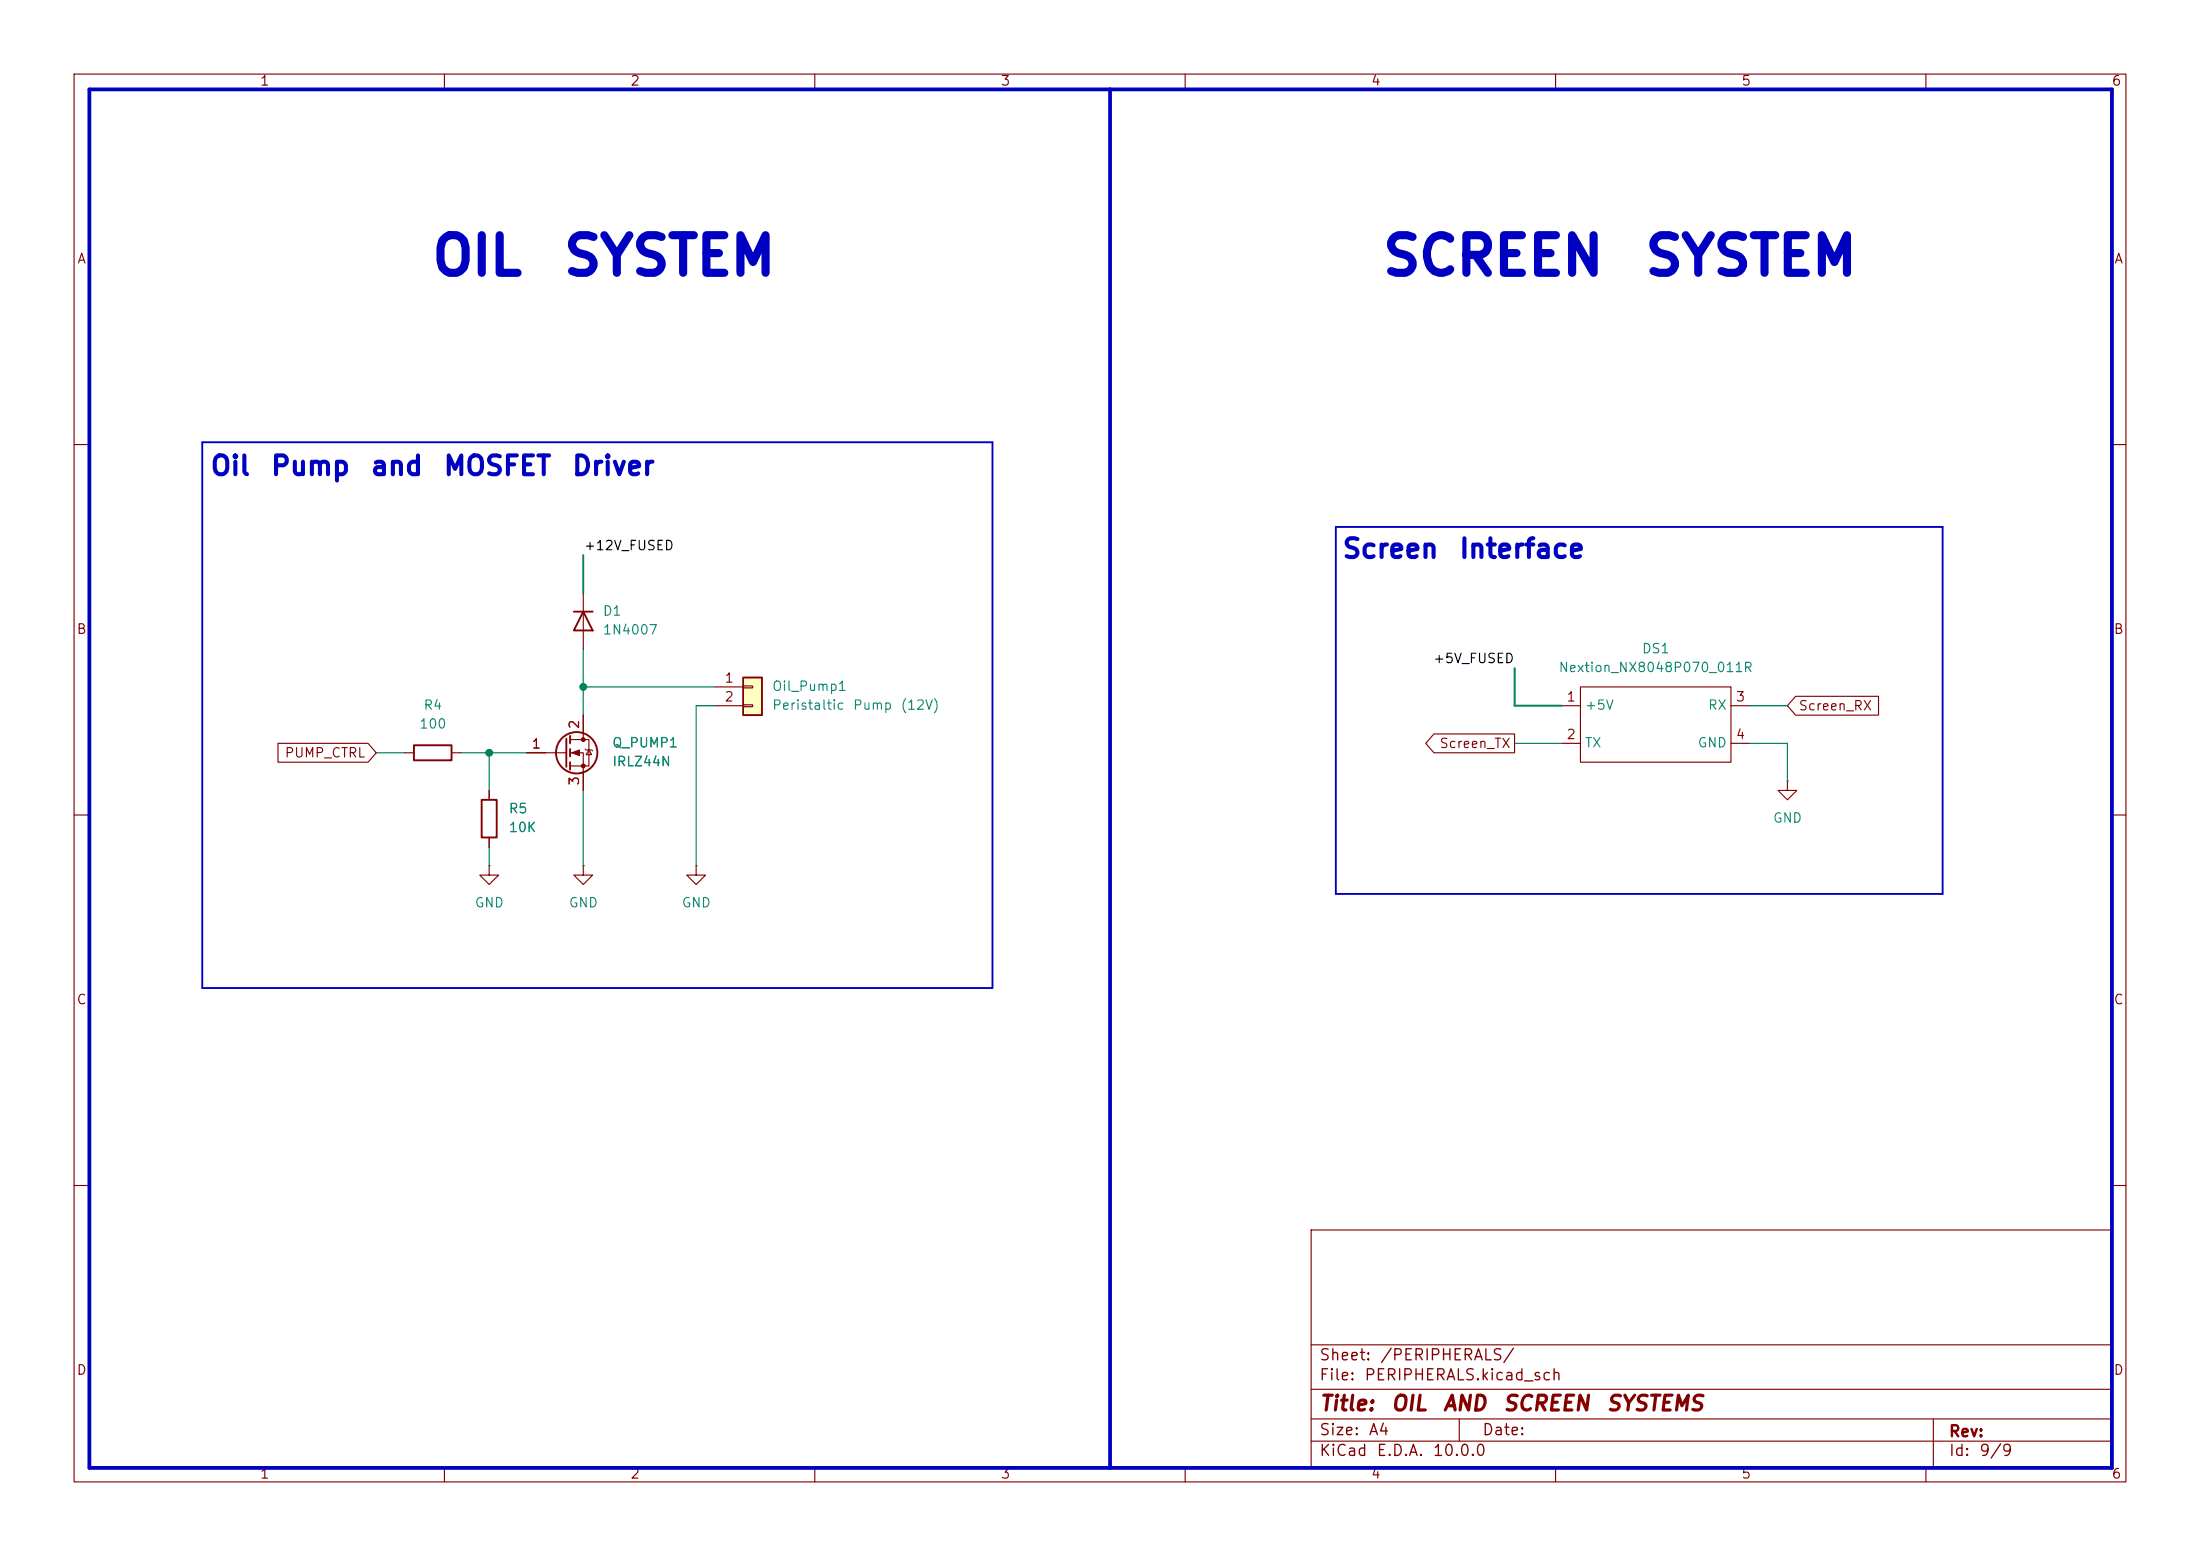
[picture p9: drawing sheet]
(kicad_sch
 (version 20260306)
 (generator "eeschema")
 (generator_version "10.0")
 (paper "A4")
 (title_block
  (title "OIL AND SCREEN SYSTEMS")
  (comment 1 "Author: Ahmed Yehia"))
 (lib_symbols
  (symbol "Connector_Generic:Conn_01x02"
   (pin_names
    (offset 1.016) (hide yes)) (exclude_from_sim no) (in_bom yes) (on_board yes)
   (in_pos_files yes)
   (duplicate_pin_numbers_are_jumpers no)
   (property "Reference" "J" (at 0 2.54 0) (show_name no) (do_not_autoplace no) (effects (font (size 1.27 1.27))))
   (property "Value" "Conn_01x02" (at 0 -5.08 0) (show_name no) (do_not_autoplace no) (effects (font (size 1.27 1.27))))
   (property "Footprint" "" (at 0 0 0) (show_name no) (do_not_autoplace no) (hide yes) (effects (font (size 1.27 1.27))))
   (property "Datasheet" "" (at 0 0 0) (show_name no) (do_not_autoplace no) (hide yes) (effects (font (size 1.27 1.27))))
   (property "Description" "Generic connector, single row, 01x02, script generated (kicad-library-utils/schlib/autogen/connector/)" (at 0 0 0) (show_name no) (do_not_autoplace no) (hide yes) (effects (font (size 1.27 1.27))))
   (symbol "Conn_01x02_1_1"
    (rectangle (start -1.27 1.27) (end 1.27 -3.81) (stroke (width 0.254) (type default)) (fill (type background)))
    (rectangle (start -1.27 0.127) (end 0 -0.127) (stroke (width 0.1524) (type default)) (fill (type none)))
    (rectangle (start -1.27 -2.413) (end 0 -2.667) (stroke (width 0.1524) (type default)) (fill (type none)))
    (pin passive line (at -5.08 0 0) (length 3.81) (name "Pin_1" (effects (font (size 1.27 1.27)))) (number "1" (effects (font (size 1.27 1.27)))))
    (pin passive line (at -5.08 -2.54 0) (length 3.81) (name "Pin_2" (effects (font (size 1.27 1.27)))) (number "2" (effects (font (size 1.27 1.27))))))
   (embedded_fonts no))
  (symbol "Device:R"
   (pin_numbers (hide yes))
   (pin_names
    (offset 0)) (exclude_from_sim no) (in_bom yes) (on_board yes)
   (in_pos_files yes)
   (duplicate_pin_numbers_are_jumpers no)
   (property "Reference" "R" (at 2.032 0 90) (show_name no) (do_not_autoplace no) (effects (font (size 1.27 1.27))))
   (property "Value" "R" (at 0 0 90) (show_name no) (do_not_autoplace no) (effects (font (size 1.27 1.27))))
   (property "Footprint" "" (at -1.778 0 90) (show_name no) (do_not_autoplace no) (hide yes) (effects (font (size 1.27 1.27))))
   (property "Datasheet" "" (at 0 0 0) (show_name no) (do_not_autoplace no) (hide yes) (effects (font (size 1.27 1.27))))
   (property "Description" "Resistor" (at 0 0 0) (show_name no) (do_not_autoplace no) (hide yes) (effects (font (size 1.27 1.27))))
   (symbol "R_0_1"
    (rectangle (start -1.016 -2.54) (end 1.016 2.54) (stroke (width 0.254) (type default)) (fill (type none))))
   (symbol "R_1_1"
    (pin passive line (at 0 3.81 270) (length 1.27) (name "" (effects (font (size 1.27 1.27)))) (number "1" (effects (font (size 1.27 1.27)))))
    (pin passive line (at 0 -3.81 90) (length 1.27) (name "" (effects (font (size 1.27 1.27)))) (number "2" (effects (font (size 1.27 1.27))))))
   (embedded_fonts no))
  (symbol "Diode:1N4007"
   (pin_numbers (hide yes))
   (pin_names (hide yes)) (exclude_from_sim no) (in_bom yes) (on_board yes)
   (in_pos_files yes)
   (duplicate_pin_numbers_are_jumpers no)
   (property "Reference" "D" (at 0 2.54 0) (show_name no) (do_not_autoplace no) (effects (font (size 1.27 1.27))))
   (property "Value" "1N4007" (at 0 -2.54 0) (show_name no) (do_not_autoplace no) (effects (font (size 1.27 1.27))))
   (property "Footprint" "Diode_THT:D_DO-41_SOD81_P10.16mm_Horizontal" (at 0 -4.445 0) (show_name no) (do_not_autoplace no) (hide yes) (effects (font (size 1.27 1.27))))
   (property "Datasheet" "http://www.vishay.com/docs/88503/1n4001.pdf" (at 0 0 0) (show_name no) (do_not_autoplace no) (hide yes) (effects (font (size 1.27 1.27))))
   (property "Description" "1000V 1A General Purpose Rectifier Diode, DO-41" (at 0 0 0) (show_name no) (do_not_autoplace no) (hide yes) (effects (font (size 1.27 1.27))))
   (property "Sim.Device" "D" (at 0 0 0) (show_name no) (do_not_autoplace no) (hide yes) (effects (font (size 1.27 1.27))))
   (property "Sim.Pins" "1=K 2=A" (at 0 0 0) (show_name no) (do_not_autoplace no) (hide yes) (effects (font (size 1.27 1.27))))
   (symbol "1N4007_0_1"
    (polyline (pts (xy -1.27 1.27) (xy -1.27 -1.27)) (stroke (width 0.254) (type default)) (fill (type none)))
    (polyline (pts (xy 1.27 1.27) (xy 1.27 -1.27) (xy -1.27 0) (xy 1.27 1.27)) (stroke (width 0.254) (type default)) (fill (type none)))
    (polyline (pts (xy 1.27 0) (xy -1.27 0)) (stroke (width 0) (type default)) (fill (type none))))
   (symbol "1N4007_1_1"
    (pin passive line (at -3.81 0 0) (length 2.54) (name "K" (effects (font (size 1.27 1.27)))) (number "1" (effects (font (size 1.27 1.27)))))
    (pin passive line (at 3.81 0 180) (length 2.54) (name "A" (effects (font (size 1.27 1.27)))) (number "2" (effects (font (size 1.27 1.27))))))
   (embedded_fonts no))
  (symbol "SunnyPro:Nextion_NX8048P070_011R" (exclude_from_sim no) (in_bom yes) (on_board yes)
   (in_pos_files yes)
   (duplicate_pin_numbers_are_jumpers no)
   (property "Reference" "DS" (at 26.67 -19.05 0) (show_name no) (do_not_autoplace no) (effects (font (size 1.27 1.27))))
   (property "Value" "Nextion_NX8048P070_011R" (at 27.178 -21.082 0) (show_name no) (do_not_autoplace no) (effects (font (size 1.27 1.27))))
   (property "Footprint" "" (at 0 0 0) (show_name no) (do_not_autoplace no) (hide yes) (effects (font (size 1.27 1.27))))
   (property "Datasheet" "https://nextion.tech" (at 0 0 0) (show_name no) (do_not_autoplace no) (hide yes) (effects (font (size 1.27 1.27))))
   (property "Description" "" (at 0 0 0) (show_name no) (do_not_autoplace no) (hide yes) (effects (font (size 1.27 1.27))))
   (symbol "Nextion_NX8048P070_011R_0_1"
    (rectangle (start 16.51 -7.62) (end 36.83 -17.78) (stroke (width 0) (type default)) (fill (type none))))
   (symbol "Nextion_NX8048P070_011R_1_1"
    (pin power_in line (at 13.97 -10.16 0) (length 2.54) (name "+5V" (effects (font (size 1.27 1.27)))) (number "1" (effects (font (size 1.27 1.27)))))
    (pin output line (at 13.97 -15.24 0) (length 2.54) (name "TX" (effects (font (size 1.27 1.27)))) (number "2" (effects (font (size 1.27 1.27)))))
    (pin input line (at 39.37 -10.16 180) (length 2.54) (name "RX" (effects (font (size 1.27 1.27)))) (number "3" (effects (font (size 1.27 1.27)))))
    (pin power_in line (at 39.37 -15.24 180) (length 2.54) (name "GND" (effects (font (size 1.27 1.27)))) (number "4" (effects (font (size 1.27 1.27))))))
   (embedded_fonts no))
  (symbol "Transistor_FET:IRLZ44N"
   (pin_names (hide yes)) (exclude_from_sim no) (in_bom yes) (on_board yes)
   (in_pos_files yes)
   (duplicate_pin_numbers_are_jumpers no)
   (property "Reference" "Q" (at 5.08 1.905 0) (show_name no) (do_not_autoplace no) (effects (font (size 1.27 1.27)) (justify left)))
   (property "Value" "IRLZ44N" (at 5.08 0 0) (show_name no) (do_not_autoplace no) (effects (font (size 1.27 1.27)) (justify left)))
   (property "Footprint" "Package_TO_SOT_THT:TO-220-3_Vertical" (at 5.08 -1.905 0) (show_name no) (do_not_autoplace no) (hide yes) (effects (font (size 1.27 1.27)
    (italic yes)) (justify left)))
   (property "Datasheet" "http://www.irf.com/product-info/datasheets/data/irlz44n.pdf" (at 5.08 -3.81 0) (show_name no) (do_not_autoplace no) (hide yes) (effects (font (size 1.27 1.27)) (justify left)))
   (property "Description" "47A Id, 55V Vds, 22mOhm Rds Single N-Channel HEXFET Power MOSFET, TO-220AB" (at 0 0 0) (show_name no) (do_not_autoplace no) (hide yes) (effects (font (size 1.27 1.27))))
   (symbol "IRLZ44N_0_1"
    (polyline (pts (xy 0.254 1.905) (xy 0.254 -1.905)) (stroke (width 0.254) (type default)) (fill (type none)))
    (polyline (pts (xy 0.254 0) (xy -2.54 0)) (stroke (width 0) (type default)) (fill (type none)))
    (polyline (pts (xy 0.762 2.286) (xy 0.762 1.27)) (stroke (width 0.254) (type default)) (fill (type none)))
    (polyline (pts (xy 0.762 0.508) (xy 0.762 -0.508)) (stroke (width 0.254) (type default)) (fill (type none)))
    (polyline (pts (xy 0.762 -1.27) (xy 0.762 -2.286)) (stroke (width 0.254) (type default)) (fill (type none)))
    (polyline (pts (xy 0.762 -1.778) (xy 3.302 -1.778) (xy 3.302 1.778) (xy 0.762 1.778)) (stroke (width 0) (type default)) (fill (type none)))
    (polyline (pts (xy 1.016 0) (xy 2.032 0.381) (xy 2.032 -0.381) (xy 1.016 0)) (stroke (width 0) (type default)) (fill (type outline)))
    (circle (center 1.651 0) (radius 2.794) (stroke (width 0.254) (type default)) (fill (type none)))
    (polyline (pts (xy 2.54 2.54) (xy 2.54 1.778)) (stroke (width 0) (type default)) (fill (type none)))
    (circle (center 2.54 1.778) (radius 0.254) (stroke (width 0) (type default)) (fill (type outline)))
    (circle (center 2.54 -1.778) (radius 0.254) (stroke (width 0) (type default)) (fill (type outline)))
    (polyline (pts (xy 2.54 -2.54) (xy 2.54 0) (xy 0.762 0)) (stroke (width 0) (type default)) (fill (type none)))
    (polyline (pts (xy 2.794 0.508) (xy 2.921 0.381) (xy 3.683 0.381) (xy 3.81 0.254)) (stroke (width 0) (type default)) (fill (type none)))
    (polyline (pts (xy 3.302 0.381) (xy 2.921 -0.254) (xy 3.683 -0.254) (xy 3.302 0.381)) (stroke (width 0) (type default)) (fill (type none))))
   (symbol "IRLZ44N_1_1"
    (pin input line (at -5.08 0 0) (length 2.54) (name "G" (effects (font (size 1.27 1.27)))) (number "1" (effects (font (size 1.27 1.27)))))
    (pin passive line (at 2.54 5.08 270) (length 2.54) (name "D" (effects (font (size 1.27 1.27)))) (number "2" (effects (font (size 1.27 1.27)))))
    (pin passive line (at 2.54 -5.08 90) (length 2.54) (name "S" (effects (font (size 1.27 1.27)))) (number "3" (effects (font (size 1.27 1.27))))))
   (embedded_fonts no))
  (symbol "power:GND"
   (power global)
   (pin_numbers (hide yes))
   (pin_names
    (offset 0) (hide yes)) (exclude_from_sim no) (in_bom yes) (on_board yes)
   (in_pos_files yes)
   (duplicate_pin_numbers_are_jumpers no)
   (property "Reference" "#PWR" (at 0 -6.35 0) (show_name no) (do_not_autoplace no) (hide yes) (effects (font (size 1.27 1.27))))
   (property "Value" "GND" (at 0 -3.81 0) (show_name no) (do_not_autoplace no) (effects (font (size 1.27 1.27))))
   (property "Footprint" "" (at 0 0 0) (show_name no) (do_not_autoplace no) (hide yes) (effects (font (size 1.27 1.27))))
   (property "Datasheet" "" (at 0 0 0) (show_name no) (do_not_autoplace no) (hide yes) (effects (font (size 1.27 1.27))))
   (property "Description" "Power symbol creates a global label with name \"GND\" , ground" (at 0 0 0) (show_name no) (do_not_autoplace no) (hide yes) (effects (font (size 1.27 1.27))))
   (symbol "GND_0_1"
    (polyline (pts (xy 0 0) (xy 0 -1.27) (xy 1.27 -1.27) (xy 0 -2.54) (xy -1.27 -1.27) (xy 0 -1.27)) (stroke (width 0) (type default)) (fill (type none))))
   (symbol "GND_1_1"
    (pin power_in line (at 0 0 270) (length 0) (name "" (effects (font (size 1.27 1.27)))) (number "1" (effects (font (size 1.27 1.27))))))
   (embedded_fonts no)))
 (text "OIL SYSTEM\n"
  (exclude_from_sim no)
  (at 81.026 34.544 0)
  (effects (font (size 5.08 5.08) (thickness 1.016)
    (bold yes))))
 (text "SCREEN SYSTEM\n\n"
  (exclude_from_sim no)
  (at 218.186 38.6332 0)
  (effects (font (size 5.08 5.08) (thickness 1.016)
    (bold yes))))
 (text "Oil Pump and MOSFET Driver"
  (exclude_from_sim no)
  (at 56.642 62.992 0)
  (effects (font (size 2.54 2.54) (thickness 0.508)
    (bold yes))))
 (text "Screen Interface"
  (exclude_from_sim no)
  (at 197.358 74.168 0)
  (effects (font (size 2.54 2.54) (thickness 0.508)
    (bold yes))))
 (junction
  (at 78.74 92.71)
  (diameter 0)
  (color 0 0 0 0))
 (junction
  (at 66.04 101.6)
  (diameter 0)
  (color 0 0 0 0))
 (wire
  (pts (xy 241.3 95.25) (xy 236.22 95.25))
  (stroke (width 0) (type default)))
 (polyline
  (pts (xy 149.86 12.065) (xy 12.065 12.065))
  (stroke (width 0.508) (type default)))
 (polyline
  (pts (xy 149.86 12.065) (xy 149.86 198.12))
  (stroke (width 0.508) (type default)))
 (wire
  (pts (xy 204.47 90.17) (xy 204.47 95.25))
  (stroke (width 0.254) (type default)))
 (wire
  (pts (xy 78.74 92.71) (xy 78.74 96.52))
  (stroke (width 0) (type default)))
 (wire
  (pts (xy 78.74 106.68) (xy 78.74 116.84))
  (stroke (width 0) (type default)))
 (wire
  (pts (xy 78.74 92.71) (xy 96.52 92.71))
  (stroke (width 0) (type default)))
 (wire
  (pts (xy 66.04 114.3) (xy 66.04 116.84))
  (stroke (width 0) (type default)))
 (wire
  (pts (xy 241.3 100.33) (xy 241.3 105.41))
  (stroke (width 0) (type default)))
 (wire
  (pts (xy 62.23 101.6) (xy 66.04 101.6))
  (stroke (width 0) (type default)))
 (polyline
  (pts (xy 262.255 71.12) (xy 262.255 120.65))
  (stroke (width 0.254) (type default)))
 (polyline
  (pts (xy 180.34 71.12) (xy 180.34 120.65))
  (stroke (width 0.254) (type default)))
 (wire
  (pts (xy 236.22 100.33) (xy 241.3 100.33))
  (stroke (width 0) (type default)))
 (polyline
  (pts (xy 12.065 198.12) (xy 149.86 198.12))
  (stroke (width 0.508) (type default)))
 (polyline
  (pts (xy 27.305 133.35) (xy 133.985 133.35))
  (stroke (width 0.254) (type default)))
 (polyline
  (pts (xy 133.985 133.35) (xy 133.985 59.69))
  (stroke (width 0.254) (type default)))
 (wire
  (pts (xy 210.82 95.25) (xy 204.47 95.25))
  (stroke (width 0.254) (type default)))
 (wire
  (pts (xy 204.47 100.33) (xy 210.82 100.33))
  (stroke (width 0) (type default)))
 (polyline
  (pts (xy 180.34 71.12) (xy 262.255 71.12))
  (stroke (width 0.254) (type default)))
 (polyline
  (pts (xy 12.065 12.065) (xy 12.065 198.12))
  (stroke (width 0.508) (type default)))
 (wire
  (pts (xy 78.74 74.93) (xy 78.74 80.01))
  (stroke (width 0.254) (type default)))
 (polyline
  (pts (xy 285.115 12.065) (xy 149.86 12.065))
  (stroke (width 0.508) (type default)))
 (polyline
  (pts (xy 180.34 120.65) (xy 262.255 120.65))
  (stroke (width 0.254) (type default)))
 (polyline
  (pts (xy 285.115 198.12) (xy 285.115 12.065))
  (stroke (width 0.508) (type default)))
 (wire
  (pts (xy 66.04 101.6) (xy 71.12 101.6))
  (stroke (width 0) (type default)))
 (wire
  (pts (xy 93.98 95.25) (xy 93.98 116.84))
  (stroke (width 0) (type default)))
 (wire
  (pts (xy 78.74 87.63) (xy 78.74 92.71))
  (stroke (width 0) (type default)))
 (wire
  (pts (xy 66.04 101.6) (xy 66.04 106.68))
  (stroke (width 0) (type default)))
 (polyline
  (pts (xy 27.305 59.69) (xy 27.305 133.35))
  (stroke (width 0.254) (type default)))
 (polyline
  (pts (xy 149.86 198.12) (xy 285.115 198.12))
  (stroke (width 0.508) (type default)))
 (wire
  (pts (xy 50.8 101.6) (xy 54.61 101.6))
  (stroke (width 0) (type default)))
 (wire
  (pts (xy 96.52 95.25) (xy 93.98 95.25))
  (stroke (width 0) (type default)))
 (polyline
  (pts (xy 27.305 59.69) (xy 133.985 59.69))
  (stroke (width 0.254) (type default)))
 (label "+5V_FUSED"
  (at 204.47 90.17 180)
  (effects (font (size 1.27 1.27)) (justify right bottom)))
 (label "+12V_FUSED"
  (at 78.74 74.93 0)
  (effects (font (size 1.27 1.27)) (justify left bottom)))
 (global_label "PUMP_CTRL"
  (shape input)
  (at 50.8 101.6 180)
  (fields_autoplaced yes)
  (effects (font (size 1.27 1.27)) (justify right))
  (property "Intersheetrefs" "${INTERSHEET_REFS}" (at 36.9896 101.6 0) (hide yes) (show_name no) (do_not_autoplace no) (effects (font (size 1.27 1.27)) (justify right))))
 (global_label "Screen_TX"
  (shape output)
  (at 204.47 100.33 180)
  (fields_autoplaced yes)
  (effects (font (size 1.27 1.27)) (justify right))
  (property "Intersheetrefs" "${INTERSHEET_REFS}" (at 191.9296 100.33 0) (hide yes) (show_name no) (do_not_autoplace no) (effects (font (size 1.27 1.27)) (justify right))))
 (global_label "Screen_RX"
  (shape input)
  (at 241.3 95.25 0)
  (fields_autoplaced yes)
  (effects (font (size 1.27 1.27)) (justify left))
  (property "Intersheetrefs" "${INTERSHEET_REFS}" (at 254.1428 95.25 0) (hide yes) (show_name no) (do_not_autoplace no) (effects (font (size 1.27 1.27)) (justify left))))
 (symbol
  (lib_id "Transistor_FET:IRLZ44N")
  (at 76.2 101.6 0)
  (unit 1)
  (body_style 1)
  (exclude_from_sim no)
  (in_bom yes)
  (on_board yes)
  (in_pos_files yes)
  (dnp no)
  (fields_autoplaced yes)
  (property "Reference" "Q_PUMP1" (at 82.55 100.3299 0) (show_name no) (do_not_autoplace no) (effects (font (size 1.27 1.27)) (justify left)))
  (property "Value" "IRLZ44N" (at 82.55 102.8699 0) (show_name no) (do_not_autoplace no) (effects (font (size 1.27 1.27)) (justify left)))
  (property "Footprint" "Package_TO_SOT_THT:TO-220-3_Vertical" (at 81.28 103.505 0) (hide yes) (show_name no) (do_not_autoplace no) (effects (font (size 1.27 1.27)
    (italic yes)) (justify left)))
  (property "Datasheet" "http://www.irf.com/product-info/datasheets/data/irlz44n.pdf" (at 81.28 105.41 0) (hide yes) (show_name no) (do_not_autoplace no) (effects (font (size 1.27 1.27)) (justify left)))
  (property "Description" "47A Id, 55V Vds, 22mOhm Rds Single N-Channel HEXFET Power MOSFET, TO-220AB" (at 76.2 101.6 0) (hide yes) (show_name no) (do_not_autoplace no) (effects (font (size 1.27 1.27))))
  (pin "2")
  (pin "3")
  (pin "1"))
 (symbol
  (lib_id "power:GND")
  (at 78.74 116.84 0)
  (unit 1)
  (body_style 1)
  (exclude_from_sim no)
  (in_bom yes)
  (on_board yes)
  (in_pos_files yes)
  (dnp no)
  (fields_autoplaced yes)
  (property "Reference" "#PWR098" (at 78.74 123.19 0) (hide yes) (show_name no) (do_not_autoplace no) (effects (font (size 1.27 1.27))))
  (property "Value" "GND" (at 78.74 121.92 0) (show_name no) (do_not_autoplace no) (effects (font (size 1.27 1.27))))
  (property "Footprint" "" (at 78.74 116.84 0) (hide yes) (show_name no) (do_not_autoplace no) (effects (font (size 1.27 1.27))))
  (property "Datasheet" "" (at 78.74 116.84 0) (hide yes) (show_name no) (do_not_autoplace no) (effects (font (size 1.27 1.27))))
  (property "Description" "Power symbol creates a global label with name \"GND\" , ground" (at 78.74 116.84 0) (hide yes) (show_name no) (do_not_autoplace no) (effects (font (size 1.27 1.27))))
  (pin "1"))
 (symbol
  (lib_id "power:GND")
  (at 93.98 116.84 0)
  (unit 1)
  (body_style 1)
  (exclude_from_sim no)
  (in_bom yes)
  (on_board yes)
  (in_pos_files yes)
  (dnp no)
  (fields_autoplaced yes)
  (property "Reference" "#PWR0100" (at 93.98 123.19 0) (hide yes) (show_name no) (do_not_autoplace no) (effects (font (size 1.27 1.27))))
  (property "Value" "GND" (at 93.98 121.92 0) (show_name no) (do_not_autoplace no) (effects (font (size 1.27 1.27))))
  (property "Footprint" "" (at 93.98 116.84 0) (hide yes) (show_name no) (do_not_autoplace no) (effects (font (size 1.27 1.27))))
  (property "Datasheet" "" (at 93.98 116.84 0) (hide yes) (show_name no) (do_not_autoplace no) (effects (font (size 1.27 1.27))))
  (property "Description" "Power symbol creates a global label with name \"GND\" , ground" (at 93.98 116.84 0) (hide yes) (show_name no) (do_not_autoplace no) (effects (font (size 1.27 1.27))))
  (pin "1"))
 (symbol
  (lib_id "Diode:1N4007")
  (at 78.74 83.82 270)
  (unit 1)
  (body_style 1)
  (exclude_from_sim no)
  (in_bom yes)
  (on_board yes)
  (in_pos_files yes)
  (dnp no)
  (fields_autoplaced yes)
  (property "Reference" "D1" (at 81.28 82.5499 90) (show_name no) (do_not_autoplace no) (effects (font (size 1.27 1.27)) (justify left)))
  (property "Value" "1N4007" (at 81.28 85.0899 90) (show_name no) (do_not_autoplace no) (effects (font (size 1.27 1.27)) (justify left)))
  (property "Footprint" "Diode_THT:D_DO-41_SOD81_P10.16mm_Horizontal" (at 74.295 83.82 0) (hide yes) (show_name no) (do_not_autoplace no) (effects (font (size 1.27 1.27))))
  (property "Datasheet" "http://www.vishay.com/docs/88503/1n4001.pdf" (at 78.74 83.82 0) (hide yes) (show_name no) (do_not_autoplace no) (effects (font (size 1.27 1.27))))
  (property "Description" "1000V 1A General Purpose Rectifier Diode, DO-41" (at 78.74 83.82 0) (hide yes) (show_name no) (do_not_autoplace no) (effects (font (size 1.27 1.27))))
  (property "Sim.Device" "D" (at 78.74 83.82 0) (hide yes) (show_name no) (do_not_autoplace no) (effects (font (size 1.27 1.27))))
  (property "Sim.Pins" "1=K 2=A" (at 78.74 83.82 0) (hide yes) (show_name no) (do_not_autoplace no) (effects (font (size 1.27 1.27))))
  (pin "2")
  (pin "1"))
 (symbol
  (lib_id "Device:R")
  (at 58.42 101.6 270)
  (unit 1)
  (body_style 1)
  (exclude_from_sim no)
  (in_bom yes)
  (on_board yes)
  (in_pos_files yes)
  (dnp no)
  (fields_autoplaced yes)
  (property "Reference" "R4" (at 58.42 95.25 90) (show_name no) (do_not_autoplace no) (effects (font (size 1.27 1.27))))
  (property "Value" "100" (at 58.42 97.79 90) (show_name no) (do_not_autoplace no) (effects (font (size 1.27 1.27))))
  (property "Footprint" "" (at 58.42 99.822 90) (hide yes) (show_name no) (do_not_autoplace no) (effects (font (size 1.27 1.27))))
  (property "Datasheet" "" (at 58.42 101.6 0) (hide yes) (show_name no) (do_not_autoplace no) (effects (font (size 1.27 1.27))))
  (property "Description" "Resistor" (at 58.42 101.6 0) (hide yes) (show_name no) (do_not_autoplace no) (effects (font (size 1.27 1.27))))
  (pin "2")
  (pin "1"))
 (symbol
  (lib_id "power:GND")
  (at 241.3 105.41 0)
  (unit 1)
  (body_style 1)
  (exclude_from_sim no)
  (in_bom yes)
  (on_board yes)
  (in_pos_files yes)
  (dnp no)
  (fields_autoplaced yes)
  (property "Reference" "#PWR0112" (at 241.3 111.76 0) (hide yes) (show_name no) (do_not_autoplace no) (effects (font (size 1.27 1.27))))
  (property "Value" "GND" (at 241.3 110.49 0) (show_name no) (do_not_autoplace no) (effects (font (size 1.27 1.27))))
  (property "Footprint" "" (at 241.3 105.41 0) (hide yes) (show_name no) (do_not_autoplace no) (effects (font (size 1.27 1.27))))
  (property "Datasheet" "" (at 241.3 105.41 0) (hide yes) (show_name no) (do_not_autoplace no) (effects (font (size 1.27 1.27))))
  (property "Description" "Power symbol creates a global label with name \"GND\" , ground" (at 241.3 105.41 0) (hide yes) (show_name no) (do_not_autoplace no) (effects (font (size 1.27 1.27))))
  (pin "1"))
 (symbol
  (lib_id "power:GND")
  (at 66.04 116.84 0)
  (unit 1)
  (body_style 1)
  (exclude_from_sim no)
  (in_bom yes)
  (on_board yes)
  (in_pos_files yes)
  (dnp no)
  (fields_autoplaced yes)
  (property "Reference" "#PWR099" (at 66.04 123.19 0) (hide yes) (show_name no) (do_not_autoplace no) (effects (font (size 1.27 1.27))))
  (property "Value" "GND" (at 66.04 121.92 0) (show_name no) (do_not_autoplace no) (effects (font (size 1.27 1.27))))
  (property "Footprint" "" (at 66.04 116.84 0) (hide yes) (show_name no) (do_not_autoplace no) (effects (font (size 1.27 1.27))))
  (property "Datasheet" "" (at 66.04 116.84 0) (hide yes) (show_name no) (do_not_autoplace no) (effects (font (size 1.27 1.27))))
  (property "Description" "Power symbol creates a global label with name \"GND\" , ground" (at 66.04 116.84 0) (hide yes) (show_name no) (do_not_autoplace no) (effects (font (size 1.27 1.27))))
  (pin "1"))
 (symbol
  (lib_id "SunnyPro:Nextion_NX8048P070_011R")
  (at 196.85 85.09 0)
  (unit 1)
  (body_style 1)
  (exclude_from_sim no)
  (in_bom yes)
  (on_board yes)
  (in_pos_files yes)
  (dnp no)
  (fields_autoplaced yes)
  (property "Reference" "DS1" (at 223.52 87.63 0) (show_name no) (do_not_autoplace no) (effects (font (size 1.27 1.27))))
  (property "Value" "Nextion_NX8048P070_011R" (at 223.52 90.17 0) (show_name no) (do_not_autoplace no) (effects (font (size 1.27 1.27))))
  (property "Footprint" "" (at 196.85 85.09 0) (hide yes) (show_name no) (do_not_autoplace no) (effects (font (size 1.27 1.27))))
  (property "Datasheet" "https://nextion.tech" (at 196.85 85.09 0) (hide yes) (show_name no) (do_not_autoplace no) (effects (font (size 1.27 1.27))))
  (property "Description" "" (at 196.85 85.09 0) (hide yes) (show_name no) (do_not_autoplace no) (effects (font (size 1.27 1.27))))
  (pin "1")
  (pin "2")
  (pin "3")
  (pin "4"))
 (symbol
  (lib_id "Connector_Generic:Conn_01x02")
  (at 101.6 92.71 0)
  (unit 1)
  (body_style 1)
  (exclude_from_sim no)
  (in_bom yes)
  (on_board yes)
  (in_pos_files yes)
  (dnp no)
  (fields_autoplaced yes)
  (property "Reference" "Oil_Pump1" (at 104.14 92.7099 0) (show_name no) (do_not_autoplace no) (effects (font (size 1.27 1.27)) (justify left)))
  (property "Value" "Peristaltic Pump (12V)" (at 104.14 95.2499 0) (show_name no) (do_not_autoplace no) (effects (font (size 1.27 1.27)) (justify left)))
  (property "Footprint" "" (at 101.6 92.71 0) (hide yes) (show_name no) (do_not_autoplace no) (effects (font (size 1.27 1.27))))
  (property "Datasheet" "" (at 101.6 92.71 0) (hide yes) (show_name no) (do_not_autoplace no) (effects (font (size 1.27 1.27))))
  (property "Description" "Generic connector, single row, 01x02, script generated (kicad-library-utils/schlib/autogen/connector/)" (at 101.6 92.71 0) (hide yes) (show_name no) (do_not_autoplace no) (effects (font (size 1.27 1.27))))
  (pin "1")
  (pin "2"))
 (symbol
  (lib_id "Device:R")
  (at 66.04 110.49 0)
  (unit 1)
  (body_style 1)
  (exclude_from_sim no)
  (in_bom yes)
  (on_board yes)
  (in_pos_files yes)
  (dnp no)
  (fields_autoplaced yes)
  (property "Reference" "R5" (at 68.58 109.2199 0) (show_name no) (do_not_autoplace no) (effects (font (size 1.27 1.27)) (justify left)))
  (property "Value" "10K" (at 68.58 111.7599 0) (show_name no) (do_not_autoplace no) (effects (font (size 1.27 1.27)) (justify left)))
  (property "Footprint" "" (at 64.262 110.49 90) (hide yes) (show_name no) (do_not_autoplace no) (effects (font (size 1.27 1.27))))
  (property "Datasheet" "" (at 66.04 110.49 0) (hide yes) (show_name no) (do_not_autoplace no) (effects (font (size 1.27 1.27))))
  (property "Description" "Resistor" (at 66.04 110.49 0) (hide yes) (show_name no) (do_not_autoplace no) (effects (font (size 1.27 1.27))))
  (pin "1")
  (pin "2")))
